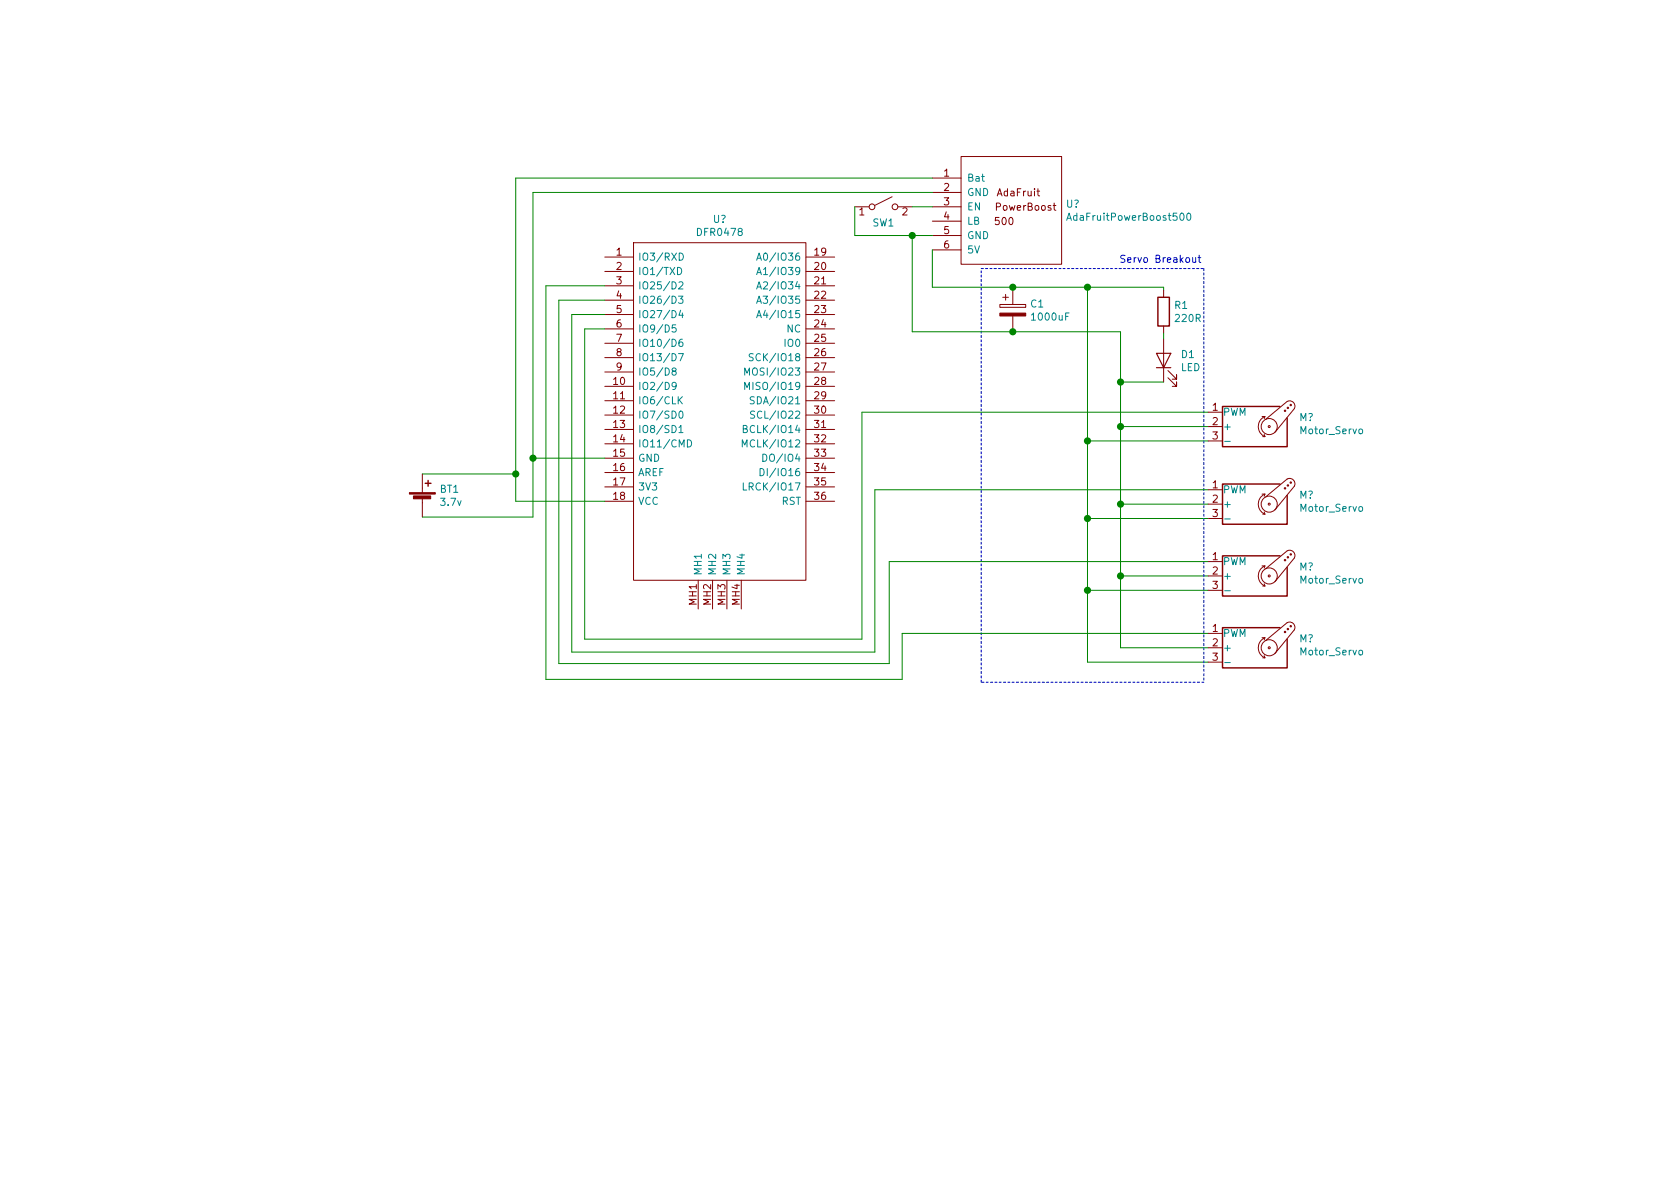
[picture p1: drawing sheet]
EESchema Schematic File Version 4
LIBS:MainBuild-cache
EELAYER 29 0
EELAYER END
$Descr A4 11693 8268
encoding utf-8
Sheet 1 1
Title ""
Date ""
Rev ""
Comp ""
Comment1 ""
Comment2 ""
Comment3 ""
Comment4 ""
$EndDescr
$Comp
L Motor:Motor_Servo M?
U 1 1
P 8710 2960
F 0 "M?" H 9042 3025 50  0000 L CNN
F 1 "Motor_Servo" H 9042 2934 50  0000 L CNN
F 2 "" H 8710 2770 50  0001 C CNN
F 3 "http://forums.parallax.com/uploads/attachments/46831/74481.png" H 8710 2770 50  0001 C CNN
	1    8710 2960
	1    0    0    -1  
$EndComp
$Comp
L Motor:Motor_Servo M?
U 1 1
P 8710 3500
F 0 "M?" H 9042 3565 50  0000 L CNN
F 1 "Motor_Servo" H 9042 3474 50  0000 L CNN
F 2 "" H 8710 3310 50  0001 C CNN
F 3 "http://forums.parallax.com/uploads/attachments/46831/74481.png" H 8710 3310 50  0001 C CNN
	1    8710 3500
	1    0    0    -1  
$EndComp
$Comp
L Motor:Motor_Servo M?
U 1 1
P 8710 4000
F 0 "M?" H 9042 4065 50  0000 L CNN
F 1 "Motor_Servo" H 9042 3974 50  0000 L CNN
F 2 "" H 8710 3810 50  0001 C CNN
F 3 "http://forums.parallax.com/uploads/attachments/46831/74481.png" H 8710 3810 50  0001 C CNN
	1    8710 4000
	1    0    0    -1  
$EndComp
$Comp
L Motor:Motor_Servo M?
U 1 1
P 8710 4500
F 0 "M?" H 9042 4565 50  0000 L CNN
F 1 "Motor_Servo" H 9042 4474 50  0000 L CNN
F 2 "" H 8710 4310 50  0001 C CNN
F 3 "http://forums.parallax.com/uploads/attachments/46831/74481.png" H 8710 4310 50  0001 C CNN
	1    8710 4500
	1    0    0    -1  
$EndComp
$Comp
L Power_Management:AdaFruitPowerBoost500 U?
U 1 1
P 6990 880
F 0 "U?" H 7418 351 50  0000 L CNN
F 1 "AdaFruitPowerBoost500" H 7418 260 50  0000 L CNN
F 2 "" H 6990 880 50  0001 C CNN
F 3 "" H 6990 880 50  0001 C CNN
	1    6990 880 
	1    0    0    -1  
$EndComp
$Comp
L Device:Battery_Cell BT1
U 1 1
P 2940 3490
F 0 "BT1" H 3058 3586 50  0000 L CNN
F 1 "3.7v" H 3058 3495 50  0000 L CNN
F 2 "" V 2940 3550 50  0001 C CNN
F 3 "~" V 2940 3550 50  0001 C CNN
	1    2940 3490
	1    0    0    -1  
$EndComp
Wire Wire Line
	2940 3290 3590 3290
Wire Wire Line
	3590 1230 3590 3290
Wire Wire Line
	6490 1330 3710 1330
Wire Wire Line
	7570 4600 8410 4600
Wire Wire Line
	8410 4100 7570 4100
Connection ~ 7570 4100
Wire Wire Line
	7570 4100 7570 4600
Wire Wire Line
	8410 3600 7570 3600
Connection ~ 7570 3600
Wire Wire Line
	7570 3600 7570 4100
Wire Wire Line
	8410 3060 7570 3060
Connection ~ 7570 3060
Wire Wire Line
	7570 3060 7570 3600
Wire Wire Line
	7800 2960 7800 3500
Wire Wire Line
	7800 4000 8410 4000
Wire Wire Line
	7800 2960 8410 2960
Wire Wire Line
	8410 3500 7800 3500
Connection ~ 7800 3500
Wire Wire Line
	7800 3500 7800 4000
Wire Wire Line
	7800 4000 7800 4500
Wire Wire Line
	7800 4500 8410 4500
Connection ~ 7800 4000
$Comp
L Device:CP C1
U 1 1
P 7050 2150
F 0 "C1" H 7168 2196 50  0000 L CNN
F 1 "1000uF" H 7168 2105 50  0000 L CNN
F 2 "" H 7088 2000 50  0001 C CNN
F 3 "~" H 7050 2150 50  0001 C CNN
	1    7050 2150
	1    0    0    -1  
$EndComp
Wire Wire Line
	7570 1990 7570 3060
Wire Wire Line
	7050 1990 7050 2000
Connection ~ 7050 1990
Wire Wire Line
	7050 1990 7570 1990
Wire Wire Line
	7800 2300 7050 2300
Connection ~ 7800 2960
Connection ~ 7050 2300
$Comp
L Switch:SW_SPST SW1
U 1 1
P 6150 1430
F 0 "SW1" H 6150 1320 50  0000 C CNN
F 1 "SW_SPST" H 6160 1790 50  0001 C CNN
F 2 "" H 6150 1430 50  0001 C CNN
F 3 "~" H 6150 1430 50  0001 C CNN
	1    6150 1430
	1    0    0    -1  
$EndComp
Wire Wire Line
	3590 1230 6490 1230
Wire Wire Line
	6350 1430 6490 1430
Wire Wire Line
	5950 1430 5950 1630
$Comp
L Device:R R1
U 1 1
P 8100 2160
F 0 "R1" H 8170 2206 50  0000 L CNN
F 1 "220R" H 8170 2115 50  0000 L CNN
F 2 "" V 8030 2160 50  0001 C CNN
F 3 "~" H 8100 2160 50  0001 C CNN
	1    8100 2160
	1    0    0    -1  
$EndComp
$Comp
L Device:LED D1
U 1 1
P 8100 2500
F 0 "D1" V 8139 2383 50  0000 R CNN
F 1 "LED" V 8048 2383 50  0000 R CNN
F 2 "" H 8100 2500 50  0001 C CNN
F 3 "~" H 8100 2500 50  0001 C CNN
	1    8100 2500
	0    -1   -1   0   
$EndComp
Wire Wire Line
	8100 2010 8100 1990
Wire Wire Line
	8100 1990 7570 1990
Connection ~ 7570 1990
Wire Wire Line
	8100 2310 8100 2350
Wire Wire Line
	8100 2650 7800 2650
Wire Wire Line
	7800 2300 7800 2650
Connection ~ 7800 2650
Wire Wire Line
	7800 2650 7800 2960
Wire Notes Line
	8380 1860 8380 4740
Wire Notes Line
	8380 4740 6830 4740
Wire Notes Line
	6830 4740 6830 1860
Wire Notes Line
	6830 1860 8380 1860
Text Notes 7790 1830 0    50   ~ 0
Servo Breakout
Wire Wire Line
	2940 3590 3710 3590
Wire Wire Line
	6280 4400 6280 4720
Wire Wire Line
	6280 4400 8410 4400
Wire Wire Line
	6190 4610 6190 3900
Wire Wire Line
	6190 3900 8410 3900
Wire Wire Line
	6090 4530 6090 3400
Wire Wire Line
	6090 3400 8410 3400
$Comp
L Firebeetle:DFR0478 U?
U 1 1
P 4210 1780
F 0 "U?" H 5010 2045 50  0000 C CNN
F 1 "DFR0478" H 5010 1954 50  0000 C CNN
F 2 "FIREBEETLE_ESP32" H 5660 1880 50  0001 L CNN
F 3 "https://github.com/Robert-MARKII/Document/blob/master/FireBeetle%20Board-ESP32%20User%20Manual%20update.pdf" H 5660 1580 50  0001 L CNN
F 4 "Development Boards & Kits - Wireless FireBeetle ESP32 IOT MCU" H 5660 1480 50  0001 L CNN "Description"
F 5 "DFRobot" H 5660 1280 50  0001 L CNN "Manufacturer_Name"
F 6 "DFR0478" H 5660 1180 50  0001 L CNN "Manufacturer_Part_Number"
F 7 "426-DFR0478" H 5660 1080 50  0001 L CNN "Mouser Part Number"
F 8 "https://www.mouser.com/Search/Refine.aspx?Keyword=426-DFR0478" H 5660 980 50  0001 L CNN "Mouser Price/Stock"
	1    4210 1780
	1    0    0    -1  
$EndComp
Wire Wire Line
	3710 1330 3710 3180
Wire Wire Line
	4210 3180 3710 3180
Connection ~ 3710 3180
Wire Wire Line
	3710 3180 3710 3590
Wire Wire Line
	4210 3480 3590 3480
Wire Wire Line
	3590 3480 3590 3290
Connection ~ 3590 3290
Wire Wire Line
	4210 1980 3800 1980
Wire Wire Line
	3800 1980 3800 4720
Wire Wire Line
	3800 4720 6280 4720
Wire Wire Line
	4210 2080 3890 2080
Wire Wire Line
	3890 2080 3890 4610
Wire Wire Line
	3890 4610 6190 4610
Wire Wire Line
	4210 2180 3980 2180
Wire Wire Line
	3980 2180 3980 4530
Wire Wire Line
	3980 4530 6090 4530
Wire Wire Line
	4210 2280 4070 2280
Wire Wire Line
	4070 2280 4070 4440
Wire Wire Line
	4070 4440 6000 4440
Wire Wire Line
	6000 4440 6000 2860
Wire Wire Line
	6000 2860 8410 2860
Wire Wire Line
	6490 1730 6490 1990
Wire Wire Line
	6490 1990 7050 1990
Wire Wire Line
	6350 2300 6350 1630
Wire Wire Line
	6350 2300 7050 2300
Wire Wire Line
	5950 1630 6350 1630
Connection ~ 6350 1630
Wire Wire Line
	6350 1630 6490 1630
$EndSCHEMATC
